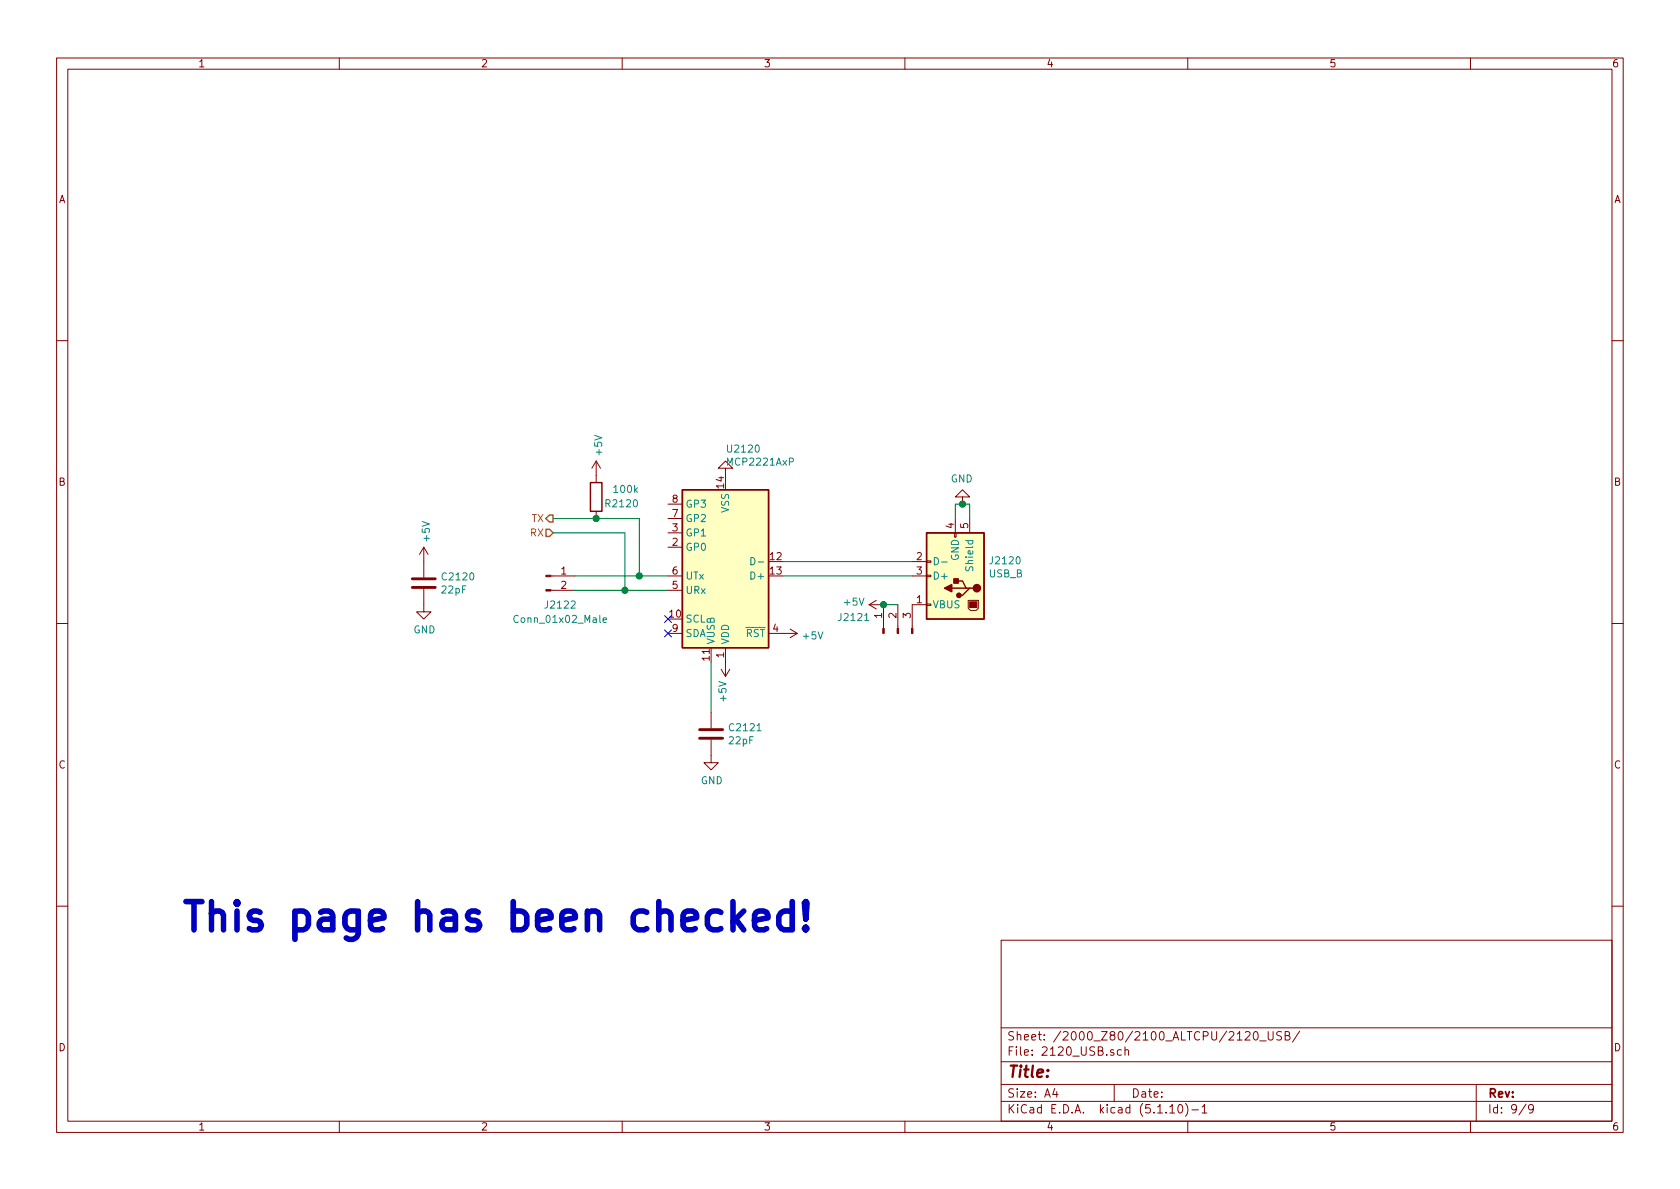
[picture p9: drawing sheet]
EESchema Schematic File Version 4
EELAYER 30 0
EELAYER END
$Descr A4 11693 8268
encoding utf-8
Sheet 9 9
Title ""
Date ""
Rev ""
Comp ""
Comment1 ""
Comment2 ""
Comment3 ""
Comment4 ""
$EndDescr
$Comp
L Interface_USB:MCP2221AxP U?
U 1 1
P 5050 3900
AR Path="/6191B6A2/61EBDADB/6254C2C1" Ref="U?"  Part="1" 
AR Path="/6191B6A2/61EBDADB/62542978/6254C2C1" Ref="U2120"  Part="1" 
F 0 "U2120" H 5050 3119 50  0000 R CNN
F 1 "MCP2221AxP" H 5050 3210 50  0000 R CNN
F 2 "Package_SO:SOIC-14_3.9x8.7mm_P1.27mm" H 5050 4900 50  0001 C CNN
F 3 "http://ww1.microchip.com/downloads/en/DeviceDoc/20005565B.pdf" H 5050 4600 50  0001 C CNN
	1    5050 3900
	-1   0    0    1   
$EndComp
$Comp
L power:+5V #PWR?
U 1 1
P 5050 4600
AR Path="/6191B6A2/61EBDADB/6254C2C7" Ref="#PWR?"  Part="1" 
AR Path="/6191B6A2/61EBDADB/62542978/6254C2C7" Ref="#PWR0130"  Part="1" 
F 0 "#PWR0130" H 5050 4450 50  0001 C CNN
F 1 "+5V" V 5065 4728 50  0000 L CNN
F 2 "" H 5050 4600 50  0001 C CNN
F 3 "" H 5050 4600 50  0001 C CNN
	1    5050 4600
	-1   0    0    1   
$EndComp
$Comp
L power:+5V #PWR?
U 1 1
P 5450 4400
AR Path="/6191B6A2/61EBDADB/6254C2CD" Ref="#PWR?"  Part="1" 
AR Path="/6191B6A2/61EBDADB/62542978/6254C2CD" Ref="#PWR0131"  Part="1" 
F 0 "#PWR0131" H 5450 4250 50  0001 C CNN
F 1 "+5V" V 5465 4528 50  0000 L CNN
F 2 "" H 5450 4400 50  0001 C CNN
F 3 "" H 5450 4400 50  0001 C CNN
	1    5450 4400
	0    1    1    0   
$EndComp
$Comp
L Connector:USB_B J?
U 1 1
P 6650 4000
AR Path="/6191B6A2/61EBDADB/6254C2D3" Ref="J?"  Part="1" 
AR Path="/6191B6A2/61EBDADB/62542978/6254C2D3" Ref="J2120"  Part="1" 
F 0 "J2120" H 6420 3897 50  0000 R CNN
F 1 "USB_B" H 6420 3988 50  0000 R CNN
F 2 "Connector_USB:USB_B_OST_USB-B1HSxx_Horizontal" H 6800 3950 50  0001 C CNN
F 3 " ~" H 6800 3950 50  0001 C CNN
	1    6650 4000
	-1   0    0    1   
$EndComp
$Comp
L power:GND #PWR?
U 1 1
P 6700 3500
AR Path="/6191B6A2/61EBDADB/6254C2D9" Ref="#PWR?"  Part="1" 
AR Path="/6191B6A2/61EBDADB/62542978/6254C2D9" Ref="#PWR0132"  Part="1" 
F 0 "#PWR0132" H 6700 3250 50  0001 C CNN
F 1 "GND" H 6705 3327 50  0000 C CNN
F 2 "" H 6700 3500 50  0001 C CNN
F 3 "" H 6700 3500 50  0001 C CNN
	1    6700 3500
	-1   0    0    1   
$EndComp
Wire Wire Line
	6650 3600 6650 3500
Wire Wire Line
	6650 3500 6700 3500
Wire Wire Line
	6750 3500 6750 3600
Connection ~ 6700 3500
Wire Wire Line
	6700 3500 6750 3500
Wire Wire Line
	5450 3900 6350 3900
Wire Wire Line
	5450 4000 6350 4000
$Comp
L power:+5V #PWR?
U 1 1
P 6150 4200
AR Path="/6191B6A2/61EBDADB/6254C2ED" Ref="#PWR?"  Part="1" 
AR Path="/6191B6A2/61EBDADB/62542978/6254C2ED" Ref="#PWR0133"  Part="1" 
F 0 "#PWR0133" H 6150 4050 50  0001 C CNN
F 1 "+5V" V 6165 4328 50  0000 L CNN
F 2 "" H 6150 4200 50  0001 C CNN
F 3 "" H 6150 4200 50  0001 C CNN
	1    6150 4200
	0    -1   -1   0   
$EndComp
$Comp
L power:GND #PWR?
U 1 1
P 5050 3300
AR Path="/6191B6A2/61EBDADB/6254C2F3" Ref="#PWR?"  Part="1" 
AR Path="/6191B6A2/61EBDADB/62542978/6254C2F3" Ref="#PWR0134"  Part="1" 
F 0 "#PWR0134" H 5050 3050 50  0001 C CNN
F 1 "GND" H 5055 3127 50  0001 C TNN
F 2 "" H 5050 3300 50  0001 C CNN
F 3 "" H 5050 3300 50  0001 C CNN
	1    5050 3300
	-1   0    0    1   
$EndComp
NoConn ~ 4650 4300
NoConn ~ 4650 4400
$Comp
L Connector:Conn_01x03_Male J?
U 1 1
P 6250 4400
AR Path="/6191B6A2/61EBDADB/6254C2E6" Ref="J?"  Part="1" 
AR Path="/6191B6A2/61EBDADB/62542978/6254C2E6" Ref="J2121"  Part="1" 
F 0 "J2121" V 6358 4589 50  0000 L CNN
F 1 "Conn_01x03_Male" H 6358 4590 50  0001 C CNN
F 2 "Connector_PinHeader_2.54mm:PinHeader_1x03_P2.54mm_Vertical" H 6250 4400 50  0001 C CNN
F 3 "~" H 6250 4400 50  0001 C CNN
	1    6250 4400
	0    -1   -1   0   
$EndComp
Wire Wire Line
	6150 4200 6250 4200
Connection ~ 6150 4200
Text Notes 1250 6500 0    197  ~ 39
This page has NOT been checked!
$Comp
L Device:C C?
U 1 1
P 2950 4050
AR Path="/61D852D7/6262DF87" Ref="C?"  Part="1" 
AR Path="/6191B6A2/624CF3AF/6262DF87" Ref="C?"  Part="1" 
AR Path="/6191B6A2/61EBDADB/62512FB8/6262DF87" Ref="C?"  Part="1" 
AR Path="/6191B6A2/61EBDADB/62542978/6262DF87" Ref="C2120"  Part="1" 
F 0 "C2120" H 3065 4096 50  0000 L CNN
F 1 "22pF" H 3065 4005 50  0000 L CNN
F 2 "Capacitor_THT:C_Rect_L4.0mm_W2.5mm_P2.50mm" H 2988 3900 50  0001 C CNN
F 3 "~" H 2950 4050 50  0001 C CNN
	1    2950 4050
	1    0    0    -1  
$EndComp
$Comp
L power:GND #PWR?
U 1 1
P 2950 4200
AR Path="/6262DF8D" Ref="#PWR?"  Part="1" 
AR Path="/62497D60/6262DF8D" Ref="#PWR?"  Part="1" 
AR Path="/61D852D7/6262DF8D" Ref="#PWR?"  Part="1" 
AR Path="/6191B6A2/624CF3AF/6262DF8D" Ref="#PWR?"  Part="1" 
AR Path="/6191B6A2/61EBDADB/62512FB8/6262DF8D" Ref="#PWR?"  Part="1" 
AR Path="/6191B6A2/61EBDADB/62542978/6262DF8D" Ref="#PWR0160"  Part="1" 
F 0 "#PWR0160" H 2950 3950 50  0001 C CNN
F 1 "GND" H 2955 4027 50  0000 C CNN
F 2 "" H 2950 4200 50  0001 C CNN
F 3 "" H 2950 4200 50  0001 C CNN
	1    2950 4200
	1    0    0    -1  
$EndComp
$Comp
L power:+5V #PWR?
U 1 1
P 2950 3900
AR Path="/61D852D7/6262DF93" Ref="#PWR?"  Part="1" 
AR Path="/6191B6A2/624CF3AF/6262DF93" Ref="#PWR?"  Part="1" 
AR Path="/6191B6A2/61EBDADB/62512FB8/6262DF93" Ref="#PWR?"  Part="1" 
AR Path="/6191B6A2/61EBDADB/62542978/6262DF93" Ref="#PWR0161"  Part="1" 
F 0 "#PWR0161" H 2950 3750 50  0001 C CNN
F 1 "+5V" V 2965 4028 50  0000 L CNN
F 2 "" H 2950 3900 50  0001 C CNN
F 3 "" H 2950 3900 50  0001 C CNN
	1    2950 3900
	1    0    0    -1  
$EndComp
$Comp
L Device:C C?
U 1 1
P 4950 5100
AR Path="/61D852D7/6262E8F5" Ref="C?"  Part="1" 
AR Path="/6191B6A2/624CF3AF/6262E8F5" Ref="C?"  Part="1" 
AR Path="/6191B6A2/61EBDADB/62512FB8/6262E8F5" Ref="C?"  Part="1" 
AR Path="/6191B6A2/61EBDADB/62542978/6262E8F5" Ref="C2121"  Part="1" 
F 0 "C2121" H 5065 5146 50  0000 L CNN
F 1 "22pF" H 5065 5055 50  0000 L CNN
F 2 "Capacitor_THT:C_Rect_L4.0mm_W2.5mm_P2.50mm" H 4988 4950 50  0001 C CNN
F 3 "~" H 4950 5100 50  0001 C CNN
	1    4950 5100
	1    0    0    -1  
$EndComp
Wire Wire Line
	4950 4950 4950 4600
$Comp
L power:GND #PWR?
U 1 1
P 4950 5250
AR Path="/6262F07C" Ref="#PWR?"  Part="1" 
AR Path="/62497D60/6262F07C" Ref="#PWR?"  Part="1" 
AR Path="/61D852D7/6262F07C" Ref="#PWR?"  Part="1" 
AR Path="/6191B6A2/624CF3AF/6262F07C" Ref="#PWR?"  Part="1" 
AR Path="/6191B6A2/61EBDADB/62512FB8/6262F07C" Ref="#PWR?"  Part="1" 
AR Path="/6191B6A2/61EBDADB/62542978/6262F07C" Ref="#PWR0162"  Part="1" 
F 0 "#PWR0162" H 4950 5000 50  0001 C CNN
F 1 "GND" H 4955 5077 50  0000 C CNN
F 2 "" H 4950 5250 50  0001 C CNN
F 3 "" H 4950 5250 50  0001 C CNN
	1    4950 5250
	1    0    0    -1  
$EndComp
$Comp
L Connector:Conn_01x02_Male J2122
U 1 1
P 3800 4000
F 0 "J2122" H 3900 3800 50  0000 C CNN
F 1 "Conn_01x02_Male" H 3900 3700 50  0000 C CNN
F 2 "Connector_PinHeader_2.54mm:PinHeader_1x02_P2.54mm_Vertical" H 3800 4000 50  0001 C CNN
F 3 "~" H 3800 4000 50  0001 C CNN
	1    3800 4000
	1    0    0    -1  
$EndComp
Wire Wire Line
	3850 3600 4150 3600
Wire Wire Line
	3850 3700 4350 3700
$Comp
L power:+5V #PWR?
U 1 1
P 4150 3300
AR Path="/6191B6A2/61EBDADB/6278A36E" Ref="#PWR?"  Part="1" 
AR Path="/6191B6A2/61EBDADB/62542978/6278A36E" Ref="#PWR0145"  Part="1" 
F 0 "#PWR0145" H 4150 3150 50  0001 C CNN
F 1 "+5V" V 4165 3428 50  0000 L CNN
F 2 "" H 4150 3300 50  0001 C CNN
F 3 "" H 4150 3300 50  0001 C CNN
	1    4150 3300
	1    0    0    -1  
$EndComp
$Comp
L Device:R R2120
U 1 1
P 4150 3450
F 0 "R2120" H 3850 3500 50  0000 L CNN
F 1 "100k" H 3850 3400 50  0000 L CNN
F 2 "Resistor_THT:R_Axial_DIN0309_L9.0mm_D3.2mm_P2.54mm_Vertical" V 4080 3450 50  0001 C CNN
F 3 "~" H 4150 3450 50  0001 C CNN
	1    4150 3450
	-1   0    0    1   
$EndComp
Wire Wire Line
	4450 3600 4450 4000
Wire Wire Line
	4450 4000 4650 4000
Connection ~ 4450 4000
Wire Wire Line
	4450 4000 4000 4000
Wire Wire Line
	4650 4100 4350 4100
Wire Wire Line
	4000 4100 4350 4100
Connection ~ 4350 4100
Wire Wire Line
	4350 3700 4350 4100
Text HLabel 3850 3600 0    50   Output ~ 0
TX
Text HLabel 3850 3700 0    50   Input ~ 0
RX
Connection ~ 4150 3600
Wire Wire Line
	4150 3600 4450 3600
$EndSCHEMATC
